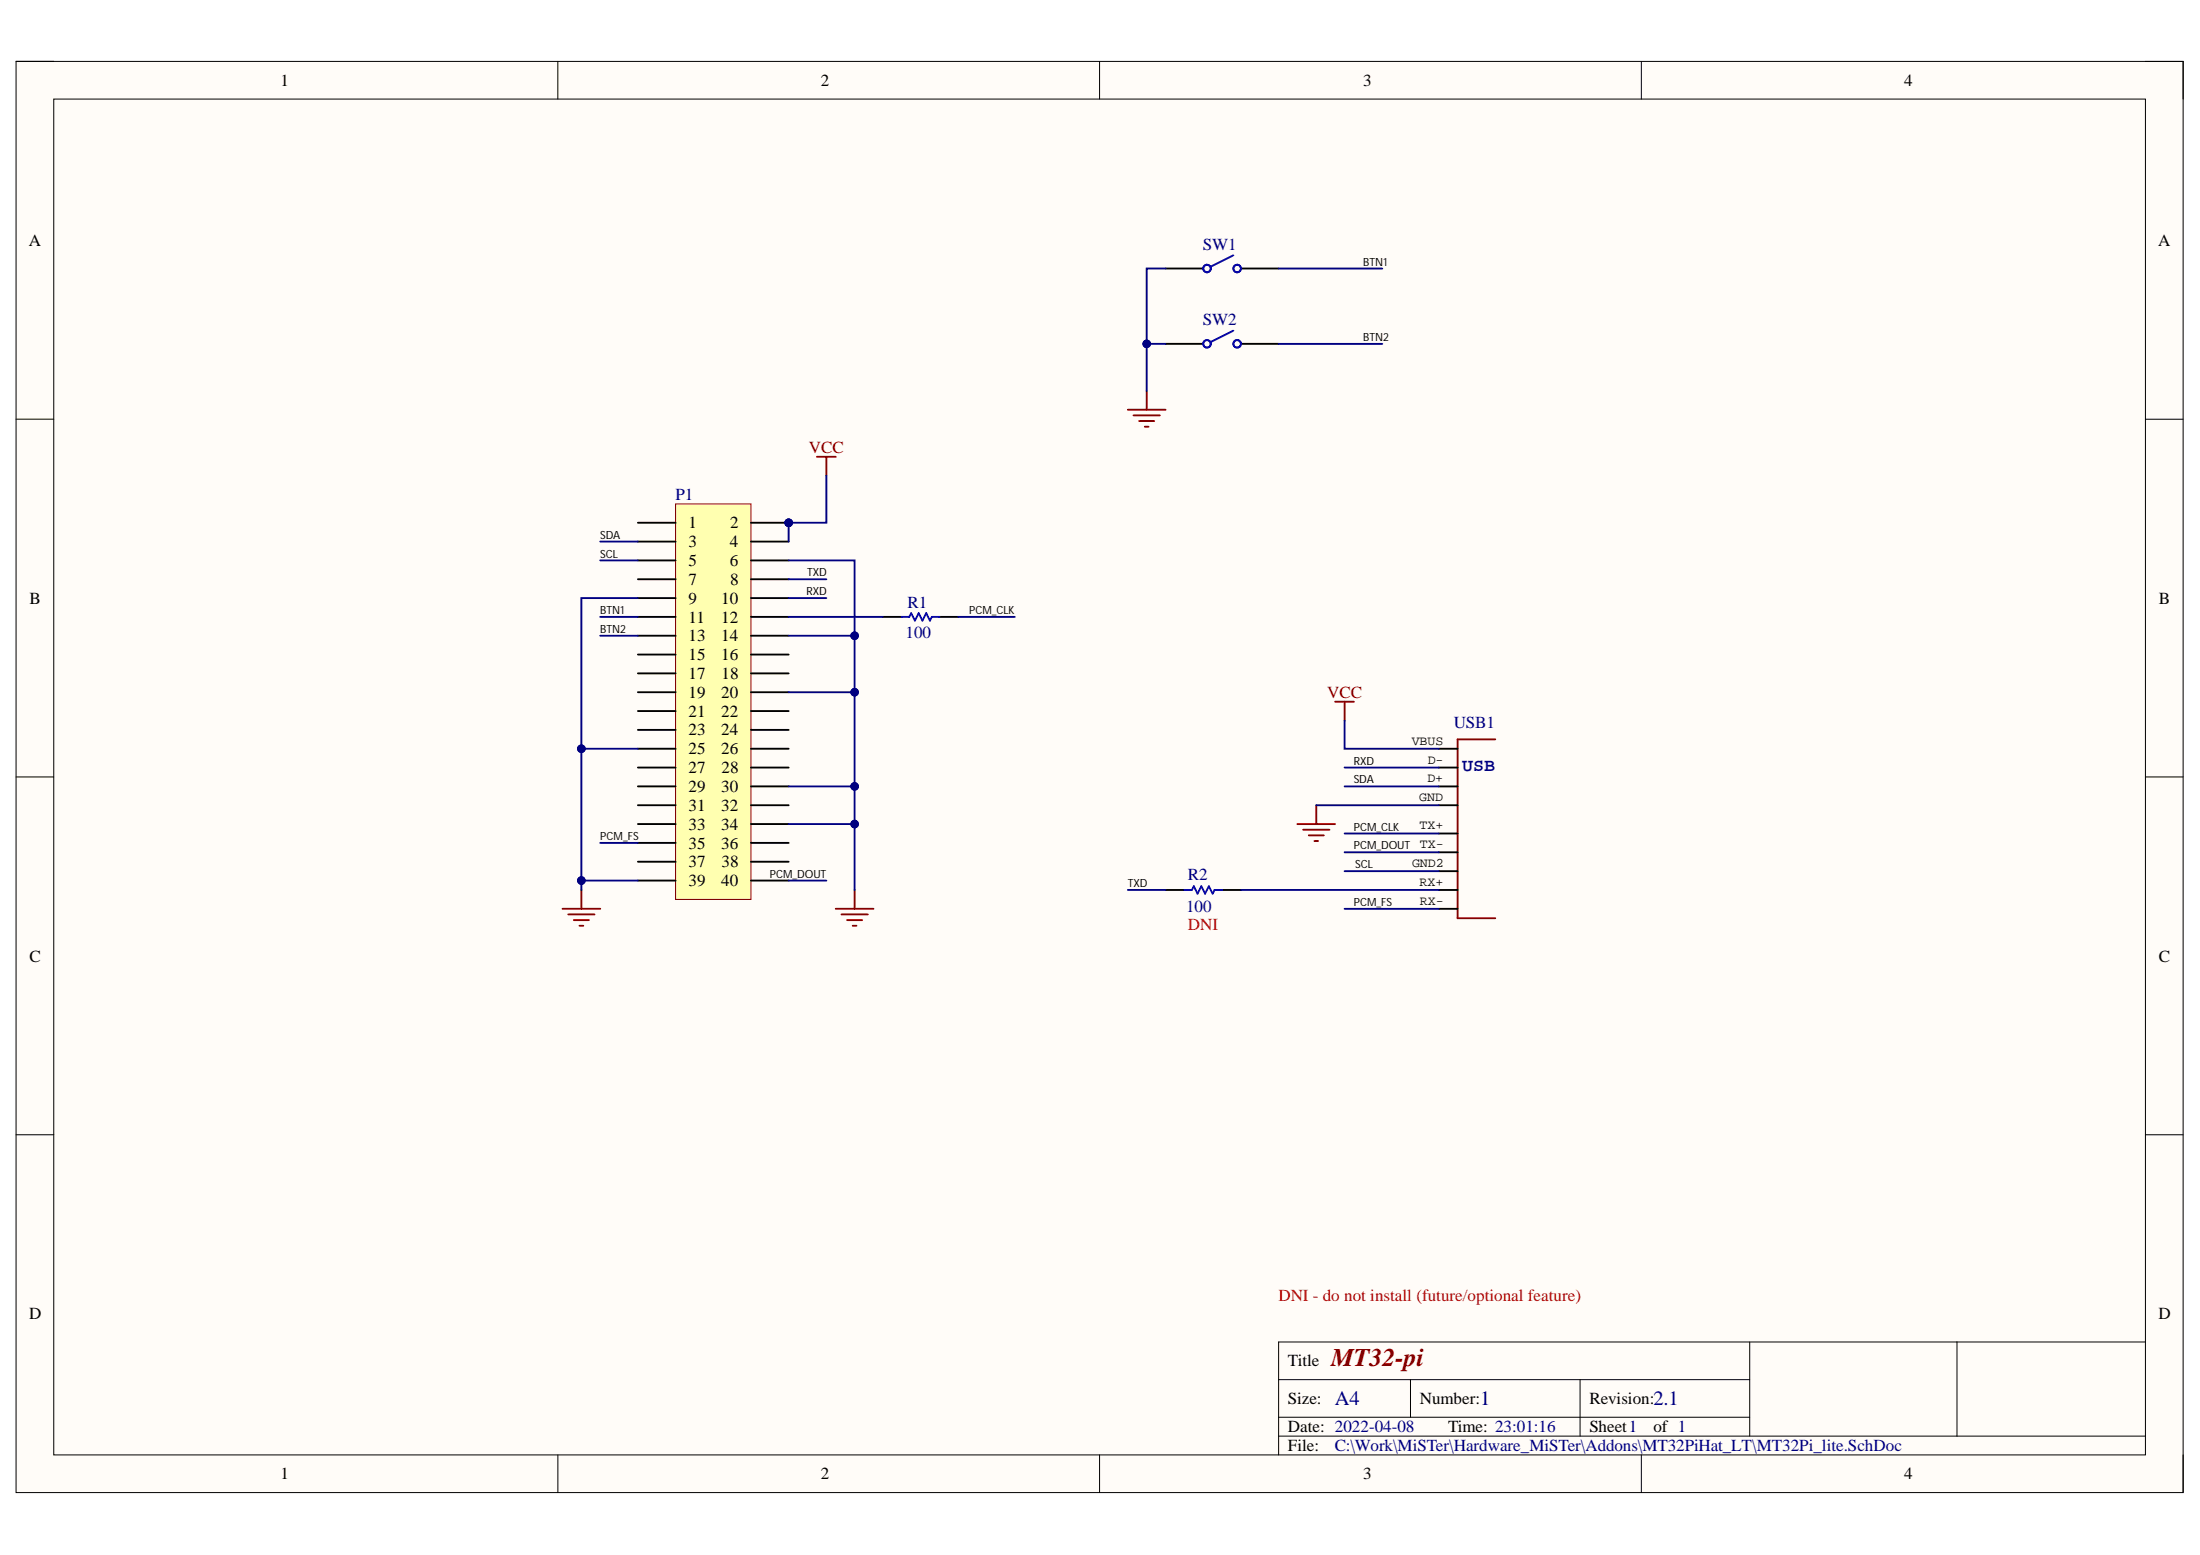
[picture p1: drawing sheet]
<svg xmlns="http://www.w3.org/2000/svg" width="297mm" height="210mm" viewBox="0 0 297 210" stroke-linecap="round" stroke-linejoin="round" font-family="sans-serif">
<path d="M2.2 8.3h292.6v193.2h-292.6z" fill-rule="evenodd" fill="#fffcf8"/>
<path d="M2.2 8.3h292.6v193.2h-292.6z" fill="none" stroke="#000" stroke-width=".14"/>
<path d="M7.3 13.4h282.4v183h-282.4z" fill-rule="evenodd" fill="#fffcf8"/>
<g fill="none" stroke="#000" stroke-width=".14">
<path d="M2.2 8.3h5.1M7.3 13.4h282.4v183h-282.4zM75.3 8.3v5.1M148.5 8.3v5.1M221.6 8.3v5.1M289.7 8.3h5.1v5.1M2.2 56.6h5.1M289.7 56.6h5.1M2.2 104.9h5.1M289.7 104.9h5.1M2.2 153.2h5.1M289.7 153.2h5.1"/>
<path d="M75.3 196.4v5.1M148.5 196.4v5.1M172.6 186.2h63.6M172.6 193.9h117.1M172.6 191.3h63.6M190.4 186.2v5.1M213.3 186.2v7.7M221.6 196.4v5.1M236.2 181.1v12.8M264.2 181.1v12.8M289.7 181.1h-117.1v15.3M294.8 196.4v5.1"/>
</g>
<path d="M201.9 99.8h-5.1v24.1h5.1" fill="none" stroke="#800000" stroke-width=".25"/>
<path d="M194.3 106.2h2.5M194.3 103.6h2.5M194.3 101.1h2.5M194.3 108.7h2.5M194.3 112.5h2.5M194.3 115h2.5M194.3 117.6h2.5M194.3 120.1h2.5M194.3 122.7h2.5" fill="none" stroke="#000" stroke-width=".25"/>
<circle cx="106.5" cy="70.6" r=".51" fill="#000080"/>
<circle cx="106.5" cy="70.6" r=".51" fill="none" stroke="#000080" stroke-width=".14"/>
<path d="M91.2 68h10.2v53.4h-10.2z" fill-rule="evenodd" fill="#ffffb0"/>
<path d="M91.2 68h10.2v53.4h-10.2z" fill="none" stroke="#800000" stroke-width=".14"/>
<path d="M86.1 70.6h5.1M101.4 70.6h5.1" fill="none" stroke="#000" stroke-width=".25"/>
<circle cx="106.5" cy="70.6" r=".51" fill="#000080"/>
<circle cx="106.5" cy="70.6" r=".51" fill="none" stroke="#000080" stroke-width=".14"/>
<g fill="none" stroke="#000" stroke-width=".25">
<path d="M157.4 36.2h5.1M167.5 36.2h5.1M157.4 46.4h5.1M167.5 46.4h5.1M86.1 73.1h5.1M86.1 75.6h5.1M86.1 78.2h5.1M101.4 73.1h5.1M101.4 75.6h5.1M101.4 78.2h5.1M86.1 80.7h5.1M86.1 83.3h5.1"/>
<path d="M86.1 85.8h5.1M86.1 88.4h5.1M86.1 90.9h5.1M86.1 93.4h5.1M86.1 96h5.1M86.1 98.5h5.1M101.4 80.7h5.1M101.4 83.3h5.1M101.4 85.8h5.1M101.4 88.4h5.1M101.4 90.9h5.1M101.4 93.4h5.1"/>
<path d="M101.4 96h5.1M101.4 98.5h5.1M119.2 83.3h2.6M126.8 83.3h2.6M86.1 101.1h5.1M86.1 103.6h5.1M86.1 106.2h5.1M86.1 108.7h5.1M86.1 111.2h5.1M86.1 113.8h5.1M86.1 116.3h5.1M86.1 118.9h5.1"/>
<path d="M101.4 101.1h5.1M101.4 103.6h5.1M101.4 106.2h5.1M101.4 108.7h5.1M101.4 111.2h5.1M101.4 113.8h5.1M101.4 116.3h5.1M101.4 118.9h5.1M157.4 120.1h2.5M165 120.1h2.5"/>
</g>
<g fill="none" stroke="#800000" stroke-width=".25">
<path d="M152.3 55.3h5.1M153 56.1h3.6M153.8 56.8h2M154.6 57.6h.5M154.8 52.8v2.5M110.3 61.7h2.5M111.6 61.7v2.5M180.3 94.7h2.5M181.5 94.7v2.6M175.2 111.2h5.1M175.9 112h3.6M176.7 112.8h2"/>
<path d="M177.5 113.5h.5M177.7 108.7v2.5M76 122.7h5M76.7 123.4h3.6M77.5 124.2h2M78.2 125h.6M78.5 120.1v2.6M112.8 122.7h5.1M113.6 123.4h3.6M114.4 124.2h2M115.1 125h.5M115.4 120.1v2.6"/>
</g>
<g fill="none" stroke="#00f" stroke-width=".25">
<path d="M166.5 34.5l-3 1.5M166.5 44.6l-3 1.6M121.8 83.3h1l.2-.5 .5 1 .5-1 .5 1 .6-1 .5 1 .2-.5h1M159.9 120.1h1l.3-.5 .5 1 .5-1 .5 1 .5-1 .5 1 .3-.5h1"/>
<circle cx="163" cy="36.2" r=".51"/>
<circle cx="167" cy="36.2" r=".51"/>
<circle cx="163" cy="46.4" r=".51"/>
<circle cx="167" cy="46.4" r=".51"/>
</g>
<path d="M181.5 97.3v3.8h12.8M78.5 118.9h7.6" fill="none" stroke="#000080" stroke-width=".25"/>
<circle cx="78.5" cy="118.9" r=".51" fill="#000080"/>
<circle cx="78.5" cy="118.9" r=".51" fill="none" stroke="#000080" stroke-width=".14"/>
<path d="M86.1 101.1h-7.6v19" fill="none" stroke="#000080" stroke-width=".25"/>
<circle cx="78.5" cy="101.1" r=".51" fill="#000080"/>
<circle cx="78.5" cy="101.1" r=".51" fill="none" stroke="#000080" stroke-width=".14"/>
<circle cx="78.5" cy="118.9" r=".51" fill="#000080"/>
<circle cx="78.5" cy="118.9" r=".51" fill="none" stroke="#000080" stroke-width=".14"/>
<path d="M86.1 80.7h-7.6v20.4" fill="none" stroke="#000080" stroke-width=".25"/>
<circle cx="78.5" cy="101.1" r=".51" fill="#000080"/>
<circle cx="78.5" cy="101.1" r=".51" fill="none" stroke="#000080" stroke-width=".14"/>
<path d="M81 75.6h5.1M81 73.1h5.1M81 85.8h5.1M81 83.3h5.1M81 113.8h5.1M106.5 118.9h5.1M106.5 111.2h8.9" fill="none" stroke="#000080" stroke-width=".25"/>
<circle cx="115.4" cy="111.2" r=".51" fill="#000080"/>
<circle cx="115.4" cy="111.2" r=".51" fill="none" stroke="#000080" stroke-width=".14"/>
<path d="M106.5 106.2h8.9" fill="none" stroke="#000080" stroke-width=".25"/>
<circle cx="115.4" cy="106.2" r=".51" fill="#000080"/>
<circle cx="115.4" cy="106.2" r=".51" fill="none" stroke="#000080" stroke-width=".14"/>
<path d="M106.5 93.4h8.9" fill="none" stroke="#000080" stroke-width=".25"/>
<circle cx="115.4" cy="93.4" r=".51" fill="#000080"/>
<circle cx="115.4" cy="93.4" r=".51" fill="none" stroke="#000080" stroke-width=".14"/>
<path d="M106.5 85.8h8.9" fill="none" stroke="#000080" stroke-width=".25"/>
<circle cx="115.4" cy="85.8" r=".51" fill="#000080"/>
<circle cx="115.4" cy="85.8" r=".51" fill="none" stroke="#000080" stroke-width=".14"/>
<path d="M106.5 75.6h8.9v44.5M106.5 78.2h5.1M106.5 83.3h12.7M106.5 80.7h5.1" fill="none" stroke="#000080" stroke-width=".25"/>
<circle cx="115.4" cy="85.8" r=".51" fill="#000080"/>
<circle cx="115.4" cy="85.8" r=".51" fill="none" stroke="#000080" stroke-width=".14"/>
<circle cx="115.4" cy="93.4" r=".51" fill="#000080"/>
<circle cx="115.4" cy="93.4" r=".51" fill="none" stroke="#000080" stroke-width=".14"/>
<circle cx="115.4" cy="106.2" r=".51" fill="#000080"/>
<circle cx="115.4" cy="106.2" r=".51" fill="none" stroke="#000080" stroke-width=".14"/>
<circle cx="115.4" cy="111.2" r=".51" fill="#000080"/>
<circle cx="115.4" cy="111.2" r=".51" fill="none" stroke="#000080" stroke-width=".14"/>
<path d="M111.6 64.2v6.4h-5.1v2.5" fill="none" stroke="#000080" stroke-width=".25"/>
<circle cx="106.5" cy="70.6" r=".51" fill="#000080"/>
<circle cx="106.5" cy="70.6" r=".51" fill="none" stroke="#000080" stroke-width=".14"/>
<path d="M154.8 46.4h2.6M129.4 83.3h7.6M152.3 120.1h5.1" fill="none" stroke="#000080" stroke-width=".25"/>
<circle cx="154.8" cy="46.4" r=".51" fill="#000080"/>
<circle cx="154.8" cy="46.4" r=".51" fill="none" stroke="#000080" stroke-width=".14"/>
<path d="M157.4 36.2h-2.6v16.6" fill="none" stroke="#000080" stroke-width=".25"/>
<circle cx="154.8" cy="46.4" r=".51" fill="#000080"/>
<circle cx="154.8" cy="46.4" r=".51" fill="none" stroke="#000080" stroke-width=".14"/>
<path d="M172.6 36.3h14M172.6 46.4h14M177.7 108.7h16.6M181.5 117.6h12.8M181.5 115h12.8M181.5 112.5h12.8M181.5 106.2h12.8M181.5 103.6h12.8M167.5 120.1h26.8M181.5 122.7h12.8" fill="none" stroke="#000080" stroke-width=".25"/>
<text font-size="3.4" fill="#800000" x="179.7" y="184.4">MT32-pi</text>
<g font-size="2.7" fill="#000080">
<text x="180.2" y="189.7">A4</text>
<text x="199.8" y="189.7">1</text>
<text x="223.2" y="189.7">2.1</text>
</g>
<text font-size="2.5" fill="#000080" x="197.4" y="104.1">USB</text>
<g font-size="2.3">
<text x="37.9" y="11.6">1</text>
<text x="110.8" y="11.6">2</text>
<text x="184.1" y="11.6">3</text>
<text x="257.1" y="11.6">4</text>
<text x="3.9" y="33.2">A</text>
<text x="291.4" y="33.2">A</text>
<text x="93" y="71.3">1</text>
<text x="98.6" y="71.3">2</text>
<text x="93" y="73.9">3</text>
<text x="93" y="76.4">5</text>
<text x="98.5" y="73.9">4</text>
<text x="98.5" y="76.4">6</text>
<text x="4" y="81.5">B</text>
<text x="93" y="78.9">7</text>
<text x="93" y="81.5">9</text>
<text x="97.4" y="81.5">10</text>
<text x="98.6" y="78.9">8</text>
<text x="291.5" y="81.5">B</text>
<text x="93" y="84.1">11</text>
<text x="93" y="86.6">13</text>
<text x="93" y="89.1">15</text>
<text x="97.4" y="84.1">12</text>
<text x="97.4" y="86.6">14</text>
<text x="97.4" y="89.1">16</text>
<text x="93" y="91.7">17</text>
<text x="93" y="94.2">19</text>
<text x="97.4" y="94.2">20</text>
<text x="97.4" y="91.7">18</text>
<text x="93" y="96.7">21</text>
<text x="93" y="99.3">23</text>
<text x="93" y="101.8">25</text>
<text x="97.4" y="96.7">22</text>
<text x="97.4" y="99.3">24</text>
<text x="97.4" y="101.8">26</text>
<text x="93" y="104.4">27</text>
<text x="93" y="106.9">29</text>
<text x="97.4" y="106.9">30</text>
<text x="97.4" y="104.4">28</text>
<text x="93" y="109.5">31</text>
<text x="93" y="112">33</text>
<text x="97.4" y="109.5">32</text>
<text x="97.4" y="112">34</text>
<text x="93" y="114.5">35</text>
<text x="93" y="117.1">37</text>
<text x="93" y="119.6">39</text>
<text x="97.4" y="114.5">36</text>
<text x="97.4" y="119.6">40</text>
<text x="97.4" y="117.1">38</text>
<text x="4" y="129.8">C</text>
<text x="291.5" y="129.8">C</text>
<text x="3.9" y="178.1">D</text>
<text x="291.4" y="178.1">D</text>
<text x="173.9" y="184.4">Title</text>
<text x="173.9" y="189.5">Size:</text>
<text x="191.7" y="189.5">Number:</text>
<text x="214.6" y="189.5">Revision:</text>
<text x="173.9" y="193.4">Date: 2022-04-08</text>
<text x="173.9" y="195.9">File:</text>
<text x="195.5" y="193.4">Time: 23:01:16</text>
<text x="214.6" y="193.4">Sheet1</text>
<text x="223.2" y="193.4">of 1</text>
<text x="37.9" y="199.7">1</text>
<text x="110.8" y="199.7">2</text>
<text x="184.1" y="199.7">3</text>
<text x="257.1" y="199.7">4</text>
</g>
<g font-size="2.3" fill="#000080">
<text x="162.4" y="33.7">SW1</text>
<text x="162.4" y="43.9">SW2</text>
<text x="91.2" y="67.5">P1</text>
<text x="122.5" y="82">R1</text>
<text x="122.3" y="86.1">100</text>
<text x="196.3" y="98.3">USB1</text>
<text x="160.4" y="118.9">R2</text>
<text x="160.1" y="123.2">100</text>
<text x="180.2" y="195.9">C:\Work\MiSTer\Hardware_MiSTer\Addons\MT32PiHat_LT\MT32Pi_lite.SchDoc</text>
</g>
<g font-size="2.3" fill="#800000">
<text x="109.2" y="61.2">VCC</text>
<text x="179.2" y="94.2">VCC</text>
</g>
<g font-size="2.3" fill="#f00">
<text x="160.4" y="125.5">DNI</text>
<text x="172.6" y="175.6">DNI - do not install (future/optional feature)</text>
</g>
<g font-size="1.8">
<text x="190.6" y="100.5">VBUS</text>
<text x="192.7" y="105.6">D+</text>
<text x="192.8" y="103.1">D-</text>
<text x="191.6" y="108.2">GND</text>
<text x="191.7" y="112">TX+</text>
<text x="190.7" y="117">GND2</text>
<text x="191.7" y="119.6">RX+</text>
<text x="191.7" y="114.5">TX-</text>
<text x="191.7" y="122.2">RX-</text>
</g>
<g font-size="1.5">
<text x="184.1" y="35.8">BTN1</text>
<text x="184.1" y="46">BTN2</text>
<text x="81" y="75.3">SCL</text>
<text x="81" y="72.7">SDA</text>
<text x="109" y="77.8">TXD</text>
<text x="81" y="82.9">BTN1</text>
<text x="108.9" y="80.3">RXD</text>
<text x="130.9" y="82.9">PCM_CLK</text>
<text x="81" y="85.4">BTN2</text>
<text x="182.8" y="105.7">SDA</text>
<text x="182.8" y="103.2">RXD</text>
<text x="81" y="113.4">PCM_FS</text>
<text x="182.8" y="112.1">PCM_CLK</text>
<text x="103.9" y="118.5">PCM_DOUT</text>
<text x="152.3" y="119.7">TXD</text>
<text x="182.8" y="114.7">PCM_DOUT</text>
<text x="183" y="117.2">SCL</text>
<text x="182.8" y="122.3">PCM_FS</text>
</g>
</svg>
